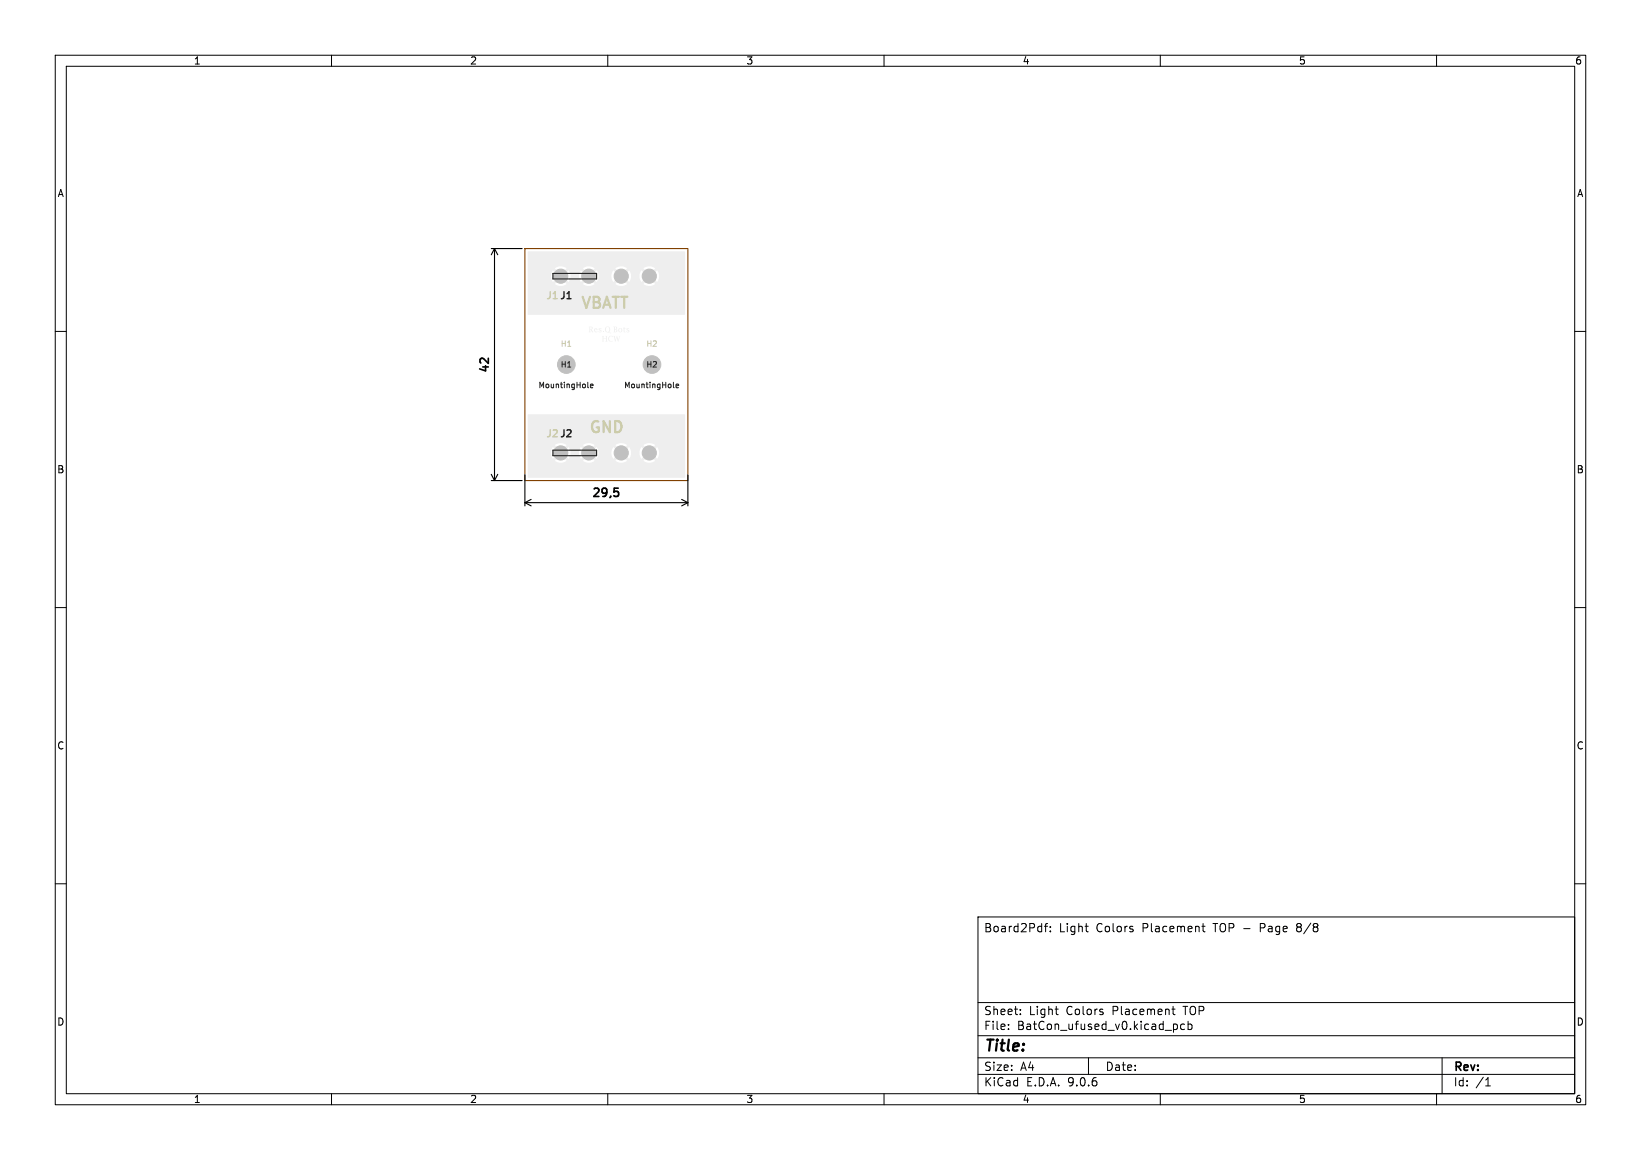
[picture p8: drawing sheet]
<svg xmlns="http://www.w3.org/2000/svg" width="297mm" height="210mm" viewBox="0 0 297 210" stroke-linecap="round" stroke-linejoin="round" font-family="sans-serif">
<g fill="#eee">
<path d="M106.6 59.1l.6 .1v.3l-.1 .2 .3 .5h-.2l-.3-.5h-.1l.1 .5h-.3l.1-.6h.1a.23 .23 0 0 0 .3-.2 .23 .23 0 0 0-.3-.2v.4h-.1z"/>
<path d="M107.6 59.5l.3-.1 .2 .1v.3h-.4l.1 .3 .3-.1v.1h-.5l-.1-.4h.5l-.2-.2-.3 .2z"/>
<path d="M108.4 59.5l.4-.1v.2l-.2-.1-.1 .1a.3 .3 0 0 1 .4 .4 .3 .3 0 0 1-.6 .1l.1-.1a.15 .15 0 0 0 .2 .1 .15 .15 0 0 0 .1-.1 .15 .15 0 0 0-.1-.2l-.2-.1z"/>
<path d="M109.1 60h.2v.2h-.2z"/>
<path d="M109.6 59.3a.52 .52 0 0 1 .8 .1 .52 .52 0 0 1-.3 .7l.5 .2h-.1a.96 .96 0 0 1-1-.7h.1a.36 .36 0 0 0 .4 .5 .36 .36 0 0 0 .3-.6 .33 .33 0 0 0-.4-.3 .33 .33 0 0 0-.3 .4h-.1z"/>
<path d="M111 59.1l.7 .1v.3l-.2 .1a.27 .27 0 0 1 .2 .3 .27 .27 0 0 1-.3 .3h-.4l.3-.1a.23 .23 0 0 0 .3-.2 .23 .23 0 0 0-.3-.2v.4h-.2v-.5h.2a.21 .21 0 0 0 .2-.2 .21 .21 0 0 0-.2-.2v.4h-.2z"/>
<path d="M112 59.5a.37 .37 0 0 1 .6 0 .37 .37 0 0 1-.2 .6 .37 .37 0 0 1-.5-.3h.1a.25 .25 0 0 0 .4 .3 .25 .25 0 0 0 .1-.5l-.3-.1-.2 .3h-.1z"/>
<path d="M112.9 59.3l.3 .1-.2 .1v.5l.2 .1-.3-.1v-.5h-.1z"/>
<path d="M113.4 59.5l.5-.1v.2l-.3-.1-.1 .1a.3 .3 0 0 1 .4 .4 .3 .3 0 0 1-.5 .1l.1-.1a.15 .15 0 0 0 .1 .1 .15 .15 0 0 0 .2-.1 .15 .15 0 0 0-.2-.2l-.2-.1z"/>
<path d="M109 60.8h.3l-.1 .5h.5l-.1-.5h.3l-.1 .1v.9h.1h-.3l.1-.5h-.5l.1 .5h-.3h.1v-.9z"/>
<path d="M110.2 60.9l.5-.1h.2v.2a.43 .43 0 0 0-.7 .3 .43 .43 0 0 0 .6 .4h.1a.51 .51 0 0 1-.7 0 .51 .51 0 0 1 0-.8z"/>
<path d="M111 60.8h.3l-.1 .1 .2 .7 .3-.8 .2 .8 .2-.7-.1-.1h.2l-.3 1-.3-.7-.3 .7z"/>
</g>
<g fill="#eee" stroke="#eee" stroke-width=".18">
<circle cx="117.5" cy="82" r="1.27"/>
<circle cx="112.4" cy="82" r="1.27"/>
<circle cx="117.5" cy="50" r="1.27"/>
<circle cx="112.4" cy="50" r="1.27"/>
<circle cx="101.5" cy="82" r="1.27"/>
<circle cx="106.6" cy="82" r="1.27"/>
<circle cx="101.5" cy="50" r="1.27"/>
<circle cx="106.6" cy="50" r="1.27"/>
</g>
<g fill="#eee">
<path d="M95.5 75.1h28.5l-.1 11.4-28.4-.1v-4.5h4.2l.1 .7 .3 .5 .6-.7 .4 .4-.7 .6a1.76 1.76 0 0 0 2.2 0l-.7-.6 .3-.4 .7 .7 .3-.5 .1-.7h1.5l.1 .7 .2 .5 .7-.7 .4 .4-.7 .6a1.76 1.76 0 0 0 2.1 0l-.6-.6 .3-.4 .7 .7 .2-.5 .1-.7h2.4l.1 .7 .2 .5 .7-.7 .3 .4-.6 .6a1.76 1.76 0 0 0 2.1 0l-.7-.6 .4-.4 .7 .7 .2-.5 .1-.7h1.5l.1 .7 .3 .5 .7-.7 .3 .4-.7 .6a1.76 1.76 0 0 0 2.2 0l-.7-.6 .4-.4 .6 .7a1.76 1.76 0 0 0 0-2.2l-.6 .7-.4-.4 .7-.6a1.76 1.76 0 0 0-2.2 0l.7 .6-.3 .4-.7-.7-.4 1h-1.5l-.3-1-.7 .7-.4-.4 .7-.6a1.76 1.76 0 0 0-2.1 0l.6 .6-.3 .4-.7-.7-.3 1h-2.4l-.3-1-.7 .7-.3-.4 .6-.6a1.76 1.76 0 0 0-2.1 0l.7 .6-.4 .4-.7-.7-.3 1h-1.5l-.4-1-.7 .7-.3-.4 .7-.6a1.76 1.76 0 0 0-2.2 0l.7 .6-.4 .4-.6-.7-.4 1h-4.2z"/>
<path d="M95.5 45.6h28.5l-.1 11.4h-28.3l-.1-7.1h4.2l.1 .7 .3 .5 .6-.7 .4 .4-.7 .6a1.76 1.76 0 0 0 2.2 0l-.7-.6 .3-.4 .7 .7 .3-.5 .1-.7h1.5l.1 .7 .2 .5 .7-.7 .4 .4-.7 .6a1.76 1.76 0 0 0 2.1 0l-.6-.6 .3-.4 .7 .7 .2-.5 .1-.7h2.4l.1 .7 .2 .5 .7-.7 .3 .4-.6 .6a1.76 1.76 0 0 0 2.1 0l-.7-.6 .4-.4 .7 .7 .2-.5 .1-.7h1.5l.1 .7 .3 .5 .7-.7 .3 .4-.7 .6a1.76 1.76 0 0 0 2.2 0l-.7-.6 .4-.4 .6 .7a1.76 1.76 0 0 0 0-2.2l-.6 .7-.4-.4 .7-.6a1.76 1.76 0 0 0-2.2 0l.7 .6-.3 .4-.7-.7-.4 1h-1.5l-.3-1-.7 .7-.4-.4 .7-.6a1.76 1.76 0 0 0-2.1 0l.6 .6-.3 .4-.7-.7-.3 1h-2.4l-.3-1-.7 .7-.3-.4 .6-.6a1.76 1.76 0 0 0-2.1 0l.7 .6-.4 .4-.7-.7-.3 1h-1.5l-.4-1-.7 .7-.3-.4 .7-.6a1.76 1.76 0 0 0-2.2 0l.7 .6-.4 .4-.6-.7-.4 1h-4.2z"/>
</g>
<g fill="#fff" stroke="#fff" stroke-width=".18">
<circle cx="118" cy="66" r="1.6"/>
<circle cx="102.5" cy="66" r="1.6"/>
<circle cx="117.5" cy="82" r=".85"/>
<circle cx="112.4" cy="82" r=".85"/>
<circle cx="117.5" cy="50" r=".85"/>
<circle cx="112.4" cy="50" r=".85"/>
<circle cx="101.5" cy="82" r=".85"/>
<circle cx="106.6" cy="82" r=".85"/>
<circle cx="101.5" cy="50" r=".85"/>
<circle cx="106.6" cy="50" r=".85"/>
</g>
<g fill="#c0c0c0" stroke="#c0c0c0" stroke-width=".18">
<circle cx="118" cy="66" r="1.6"/>
<circle cx="102.5" cy="66" r="1.6"/>
<circle cx="117.5" cy="82" r="1.27"/>
<circle cx="112.4" cy="82" r="1.27"/>
<circle cx="117.5" cy="50" r="1.27"/>
<circle cx="112.4" cy="50" r="1.27"/>
<circle cx="101.5" cy="82" r="1.27"/>
<circle cx="106.6" cy="82" r="1.27"/>
<circle cx="101.5" cy="50" r="1.27"/>
<circle cx="106.6" cy="50" r="1.27"/>
</g>
<path d="M100.1 49.5l-.1 1M103 49.5h2M103 50.5h2M108 49.5v1M100.1 81.5l-.1 1M103 81.5h2M103 82.5h2M108 81.5v1" fill="none" stroke="#cca" stroke-width=".18"/>
<path d="M106.4 69.2v.9l.1 .1M106.9 69.9l.4-.1v-.2l-.3-.1-.1 .2v.5h.4M121.9 69.2v.9l.1 .1M122.4 69.9l.4-.1v-.2l-.3-.1-.1 .2v.5h.4" fill="none" stroke="#222" stroke-width=".18"/>
<path d="M102.6 54.1h.7" fill="none" stroke="#222" stroke-width=".25"/>
<path d="M100.1 49.5h7.9v1h-7.9zM100.1 81.5h7.9v1h-7.9z" fill="none" stroke="#222" stroke-width=".2"/>
<path d="M95 45h29.5v42h-29.5z" fill="none" stroke="#804000" stroke-width=".2"/>
<g fill="none" stroke="#000" stroke-width=".18">
<path d="M10 10h277v190h-277zM12 12h273v186h-273zM60 10v2M110 10v2M160 10v2M210 10v2M260 10v2M10 60h2M285 60h2M10 110h2M285 110h2M10 160h2"/>
<path d="M177 166h108v32h-108zM189 167.7h.6M189.6 167.2l-.4 .2v1.3M190.1 168.6v.1M190.1 167.8v.1M196.4 167.7h.6M196.8 168.7h.2M217.5 167.7h.6M217.7 167.2v1.3l.4 .2M234.7 167.3v.4M234.7 168v.6M285 160h2"/>
<path d="M60 198v2M110 198v2M160 198v2M177 194.5h108M177 191.5h108M177 187.5h108M177 181.5h108M182.5 186.3v.1M182.5 185.5v.1M184.7 183.6v.1M184.7 182.8v.1M191 182.7h.5"/>
<path d="M191.4 183.7h.1M197 191.5v3M210 198v2M212.1 182.7h.6M212.3 182.2v1.3l.4 .2M212.4 185.5l.4-.1 .3 .3v.4l-.1 .2h-.6M214.4 185.5l-.4-.1-.3 .3v.4l.1 .2h.6M215 185.5l.5-.1 .2 .3v.4l-.1 .2h-.6M215 184.9v1.5M260 198v2M261 191.5v6.5M268.9 196.6h.8"/>
<path d="M269 195.5l.3-.4v1.5"/>
</g>
<path d="M111.2 88.4h.7M111.3 88.9h.4l.3 .3-.1 .5-.6 .2" fill="none" stroke="#000" stroke-width=".3"/>
<g fill="none" stroke="#000" stroke-width=".2">
<path d="M88.9 45h5.6M89.5 45v42M89.5 45l.6 1.1M89.5 45l-.6 1.1M88.9 87h5.6M88.9 85.9l.6 1.1M90.1 85.9l-.6 1.1M95 86v5.6M95 91h29.5M95 91l1.1 .6M96.1 90.4l-1.1 .6M123.4 90.4l1.1 .6"/>
<path d="M124.5 86v5.6M124.5 91l-1.1 .6"/>
</g>
<g font-size="2.8" fill="#cca">
<text x="105" y="56">VBATT</text>
<text x="106.5" y="78.5">GND</text>
</g>
<text font-size="2.8" x="178" y="190.9">Title:</text>
<g font-size="2.1">
<text x="88.9" y="67.7" transform="rotate(-90 88.9 67.7)">42</text>
<text x="107" y="90.4">29,5</text>
<text x="178" y="169">Board2Pdf:</text>
<text x="191.7" y="169">Light</text>
<text x="198.4" y="169">Colors</text>
<text x="206.9" y="169">Placement</text>
<text x="219.9" y="169">TOP -</text>
<text x="228.5" y="169">Page</text>
<text x="235.3" y="169">8/8</text>
<text x="178" y="184">Sheet:</text>
<text x="186.2" y="184">Light</text>
<text x="193" y="184">Colors</text>
<text x="201.5" y="184">Placement</text>
<text x="214.5" y="184">TOP</text>
<text x="178" y="186.7">File:</text>
<text x="184.1" y="186.7">BatCon_ufused_v0.kicad_pcb</text>
<text x="178" y="196.9">KiCad</text>
<text x="178" y="194.1">Size:</text>
<text x="184.7" y="194.1">A4</text>
<text x="185.7" y="196.9">E.D.A.</text>
<text x="193.3" y="196.9">9.0.6</text>
<text x="200" y="194.1">Date:</text>
<text x="263" y="194.3">Rev:</text>
<text x="263" y="196.9">Id:</text>
<text x="267.1" y="196.9">/1</text>
</g>
<g font-size="1.8">
<text x="35" y="11.9">1</text>
<text x="85" y="11.9">2</text>
<text x="135" y="11.9">3</text>
<text x="185" y="11.9">4</text>
<text x="235" y="11.9">5</text>
<text x="285" y="11.9">6</text>
<text x="10.3" y="35.9">A</text>
<text x="285.4" y="35.9">A</text>
<text x="10.3" y="85.9">B</text>
<text x="285.3" y="85.9">B</text>
<text x="10.3" y="135.9">C</text>
<text x="285.3" y="135.9">C</text>
<text x="10.3" y="185.9">D</text>
<text x="285.3" y="185.9">D</text>
<text x="35" y="199.9">1</text>
<text x="85" y="199.9">2</text>
<text x="135" y="199.9">3</text>
<text x="185" y="199.9">4</text>
<text x="235" y="199.9">5</text>
<text x="285" y="199.9">6</text>
</g>
<g font-size="1.8" fill="#222">
<text x="98.7" y="54.5">J1 J1</text>
<text x="98.7" y="79.5">J2 J2</text>
</g>
<g font-size="1.4" fill="#cca">
<text x="101.4" y="63">H1</text>
<text x="116.9" y="63">H2</text>
</g>
<g font-size="1.4" fill="#222">
<text x="97.4" y="70.5">MountingHole</text>
<text x="101.4" y="66.7">H1</text>
<text x="112.9" y="70.5">MountingHole</text>
<text x="116.9" y="66.7">H2</text>
</g>
</svg>
